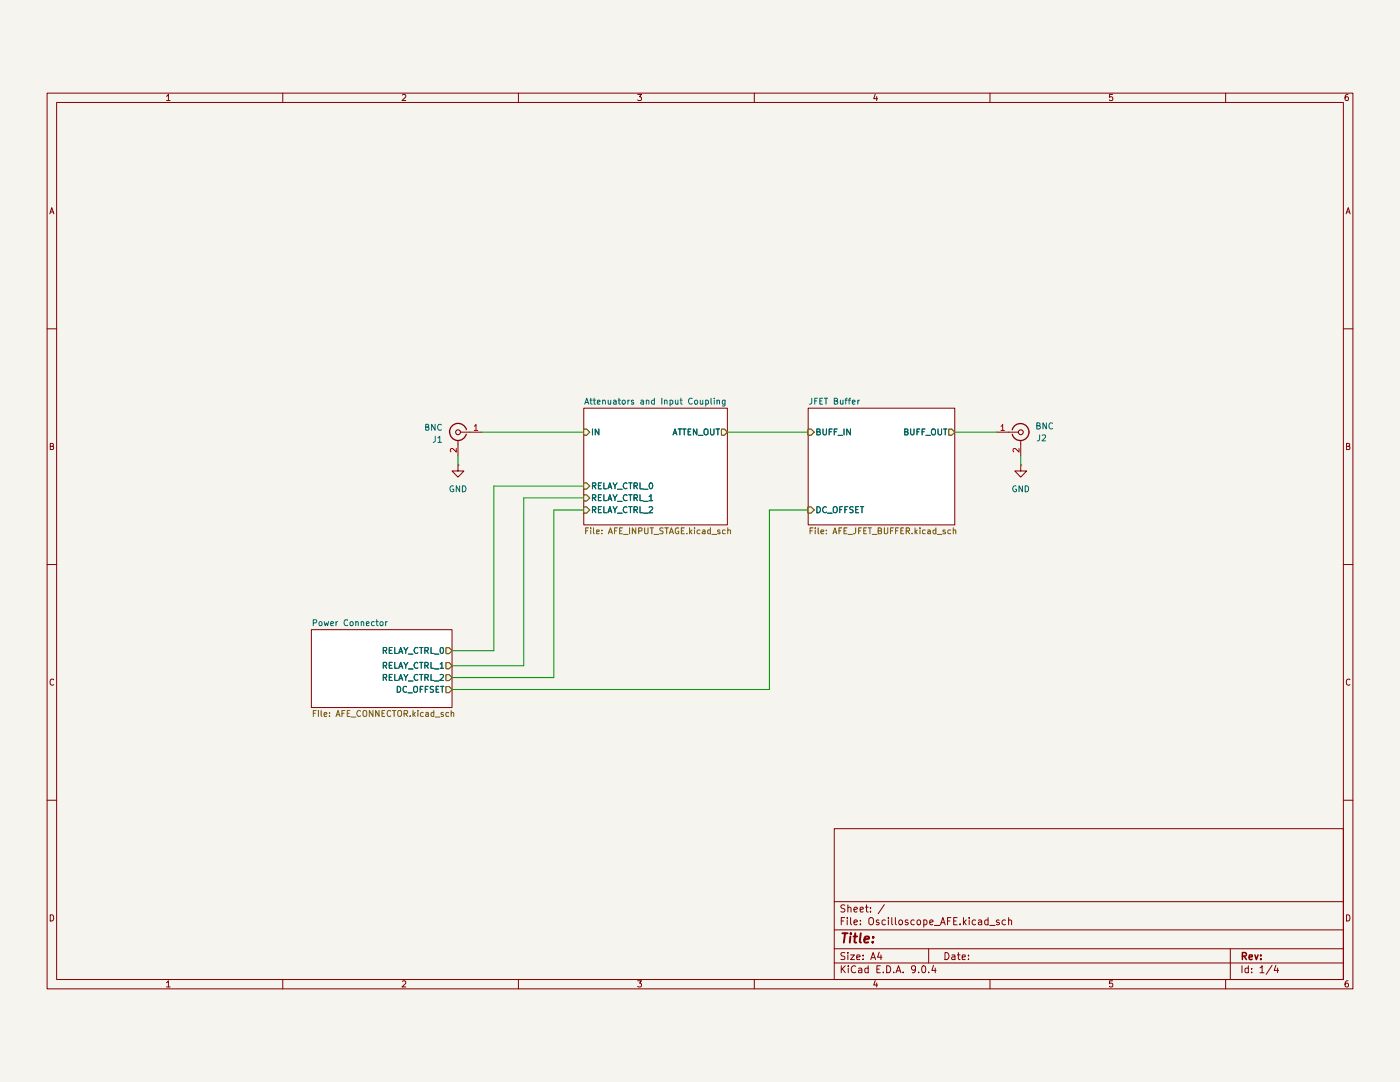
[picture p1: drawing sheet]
(kicad_sch
 (version 20250114)
 (generator "eeschema")
 (generator_version "9.0")
 (paper "A4")
 (lib_symbols
  (symbol "Connector:Conn_Coaxial"
   (pin_names
    (offset 1.016) (hide yes)) (exclude_from_sim no) (in_bom yes) (on_board yes)
   (property "Reference" "J" (at 0.254 3.048 0) (effects (font (size 1.27 1.27))))
   (property "Value" "Conn_Coaxial" (at 2.921 0 90) (effects (font (size 1.27 1.27))))
   (property "Footprint" "" (at 0 0 0) (effects (font (size 1.27 1.27)) (hide yes)))
   (property "Datasheet" "~" (at 0 0 0) (effects (font (size 1.27 1.27)) (hide yes)))
   (property "Description" "coaxial connector (BNC, SMA, SMB, SMC, Cinch/RCA, LEMO, ...)" (at 0 0 0) (effects (font (size 1.27 1.27)) (hide yes)))
   (symbol "Conn_Coaxial_0_1"
    (polyline (pts (xy -2.54 0) (xy -0.508 0)) (stroke (width 0) (type default)) (fill (type none)))
    (arc (start 1.778 0) (mid 0.222 -1.8079) (end -1.778 -0.508) (stroke (width 0.254) (type default)) (fill (type none)))
    (arc (start -1.778 0.508) (mid 0.2221 1.8084) (end 1.778 0) (stroke (width 0.254) (type default)) (fill (type none)))
    (circle (center 0 0) (radius 0.508) (stroke (width 0.2032) (type default)) (fill (type none)))
    (polyline (pts (xy 0 -2.54) (xy 0 -1.778)) (stroke (width 0) (type default)) (fill (type none))))
   (symbol "Conn_Coaxial_1_1"
    (pin passive line (at -5.08 0 0) (length 2.54) (name "In" (effects (font (size 1.27 1.27)))) (number "1" (effects (font (size 1.27 1.27)))))
    (pin passive line (at 0 -5.08 90) (length 2.54) (name "Ext" (effects (font (size 1.27 1.27)))) (number "2" (effects (font (size 1.27 1.27))))))
   (embedded_fonts no))
  (symbol "power:GND"
   (power)
   (pin_numbers (hide yes))
   (pin_names
    (offset 0) (hide yes)) (exclude_from_sim no) (in_bom yes) (on_board yes)
   (property "Reference" "#PWR" (at 0 -6.35 0) (effects (font (size 1.27 1.27)) (hide yes)))
   (property "Value" "GND" (at 0 -3.81 0) (effects (font (size 1.27 1.27))))
   (property "Footprint" "" (at 0 0 0) (effects (font (size 1.27 1.27)) (hide yes)))
   (property "Datasheet" "" (at 0 0 0) (effects (font (size 1.27 1.27)) (hide yes)))
   (property "Description" "Power symbol creates a global label with name \"GND\" , ground" (at 0 0 0) (effects (font (size 1.27 1.27)) (hide yes)))
   (symbol "GND_0_1"
    (polyline (pts (xy 0 0) (xy 0 -1.27) (xy 1.27 -1.27) (xy 0 -2.54) (xy -1.27 -1.27) (xy 0 -1.27)) (stroke (width 0) (type default)) (fill (type none))))
   (symbol "GND_1_1"
    (pin power_in line (at 0 0 270) (length 0) (name "~" (effects (font (size 1.27 1.27)))) (number "1" (effects (font (size 1.27 1.27))))))
   (embedded_fonts no)))
 (wire
  (pts (xy 216.535 86.995) (xy 216.535 88.9))
  (stroke (width 0) (type default)))
 (wire
  (pts (xy 97.155 86.995) (xy 97.155 88.9))
  (stroke (width 0) (type default)))
 (wire
  (pts (xy 111.125 95.885) (xy 123.825 95.885))
  (stroke (width 0) (type default)))
 (wire
  (pts (xy 104.775 128.27) (xy 95.885 128.27))
  (stroke (width 0) (type default)))
 (wire
  (pts (xy 95.885 131.445) (xy 111.125 131.445))
  (stroke (width 0) (type default)))
 (wire
  (pts (xy 95.885 136.525) (xy 163.195 136.525))
  (stroke (width 0) (type default)))
 (wire
  (pts (xy 95.885 133.985) (xy 117.475 133.985))
  (stroke (width 0) (type default)))
 (wire
  (pts (xy 117.475 98.425) (xy 117.475 133.985))
  (stroke (width 0) (type default)))
 (wire
  (pts (xy 102.235 81.915) (xy 123.825 81.915))
  (stroke (width 0) (type default)))
 (wire
  (pts (xy 117.475 98.425) (xy 123.825 98.425))
  (stroke (width 0) (type default)))
 (wire
  (pts (xy 202.565 81.915) (xy 211.455 81.915))
  (stroke (width 0) (type default)))
 (wire
  (pts (xy 163.195 98.425) (xy 163.195 136.525))
  (stroke (width 0) (type default)))
 (wire
  (pts (xy 163.195 98.425) (xy 171.45 98.425))
  (stroke (width 0) (type default)))
 (wire
  (pts (xy 111.125 95.885) (xy 111.125 131.445))
  (stroke (width 0) (type default)))
 (wire
  (pts (xy 154.305 81.915) (xy 171.45 81.915))
  (stroke (width 0) (type default)))
 (wire
  (pts (xy 104.775 93.345) (xy 104.775 128.27))
  (stroke (width 0) (type default)))
 (wire
  (pts (xy 104.775 93.345) (xy 123.825 93.345))
  (stroke (width 0) (type default)))
 (symbol
  (lib_id "Connector:Conn_Coaxial")
  (at 97.155 81.915 0)
  (mirror y)
  (unit 1)
  (exclude_from_sim no)
  (in_bom yes)
  (on_board yes)
  (dnp no)
  (property "Reference" "J1" (at 93.98 83.4783 0) (effects (font (size 1.27 1.27)) (justify left)))
  (property "Value" "BNC" (at 93.98 80.9383 0) (effects (font (size 1.27 1.27)) (justify left)))
  (property "Footprint" "BUF802:CONN_73100-0105_MOL" (at 97.155 81.915 0) (effects (font (size 1.27 1.27)) (hide yes)))
  (property "Datasheet" "~" (at 97.155 81.915 0) (effects (font (size 1.27 1.27)) (hide yes)))
  (property "Description" "coaxial connector (BNC, SMA, SMB, SMC, Cinch/RCA, LEMO, ...)" (at 97.155 81.915 0) (effects (font (size 1.27 1.27)) (hide yes)))
  (pin "1")
  (pin "2"))
 (symbol
  (lib_id "power:GND")
  (at 216.535 88.9 0)
  (unit 1)
  (exclude_from_sim no)
  (in_bom yes)
  (on_board yes)
  (dnp no)
  (property "Reference" "#PWR02" (at 216.535 95.25 0) (effects (font (size 1.27 1.27)) (hide yes)))
  (property "Value" "GND" (at 216.535 93.98 0) (effects (font (size 1.27 1.27))))
  (property "Footprint" "" (at 216.535 88.9 0) (effects (font (size 1.27 1.27)) (hide yes)))
  (property "Datasheet" "" (at 216.535 88.9 0) (effects (font (size 1.27 1.27)) (hide yes)))
  (property "Description" "Power symbol creates a global label with name \"GND\" , ground" (at 216.535 88.9 0) (effects (font (size 1.27 1.27)) (hide yes)))
  (pin "1"))
 (symbol
  (lib_id "power:GND")
  (at 97.155 88.9 0)
  (unit 1)
  (exclude_from_sim no)
  (in_bom yes)
  (on_board yes)
  (dnp no)
  (property "Reference" "#PWR01" (at 97.155 95.25 0) (effects (font (size 1.27 1.27)) (hide yes)))
  (property "Value" "GND" (at 97.155 93.98 0) (effects (font (size 1.27 1.27))))
  (property "Footprint" "" (at 97.155 88.9 0) (effects (font (size 1.27 1.27)) (hide yes)))
  (property "Datasheet" "" (at 97.155 88.9 0) (effects (font (size 1.27 1.27)) (hide yes)))
  (property "Description" "Power symbol creates a global label with name \"GND\" , ground" (at 97.155 88.9 0) (effects (font (size 1.27 1.27)) (hide yes)))
  (pin "1"))
 (symbol
  (lib_id "Connector:Conn_Coaxial")
  (at 216.535 81.915 0)
  (unit 1)
  (exclude_from_sim no)
  (in_bom yes)
  (on_board yes)
  (dnp no)
  (property "Reference" "J2" (at 220.98 83.185 0) (effects (font (size 1.27 1.27))))
  (property "Value" "BNC" (at 221.615 80.645 0) (effects (font (size 1.27 1.27))))
  (property "Footprint" "BUF802:CONN_73100-0105_MOL" (at 216.535 81.915 0) (effects (font (size 1.27 1.27)) (hide yes)))
  (property "Datasheet" "~" (at 216.535 81.915 0) (effects (font (size 1.27 1.27)) (hide yes)))
  (property "Description" "coaxial connector (BNC, SMA, SMB, SMC, Cinch/RCA, LEMO, ...)" (at 216.535 81.915 0) (effects (font (size 1.27 1.27)) (hide yes)))
  (pin "1")
  (pin "2"))
 (sheet
  (at 123.825 76.835)
  (size 30.48 24.765)
  (exclude_from_sim no)
  (in_bom yes)
  (on_board yes)
  (dnp no)
  (fields_autoplaced yes)
  (stroke (width 0.1524) (type solid))
  (fill (color 0 0 0 0.0000))
  (property "Sheetname" "Attenuators and Input Coupling" (at 123.825 76.1234 0) (effects (font (size 1.27 1.27)) (justify left bottom)))
  (property "Sheetfile" "AFE_INPUT_STAGE.kicad_sch" (at 123.825 102.1846 0) (effects (font (size 1.27 1.27)) (justify left top)))
  (pin "IN" input (at 123.825 81.915 180) (effects (font (size 1.27 1.27)) (justify left)))
  (pin "ATTEN_OUT" output (at 154.305 81.915 0) (effects (font (size 1.27 1.27)) (justify right)))
  (pin "RELAY_CTRL_0" input (at 123.825 93.345 180) (effects (font (size 1.27 1.27)) (justify left)))
  (pin "RELAY_CTRL_1" input (at 123.825 95.885 180) (effects (font (size 1.27 1.27)) (justify left)))
  (pin "RELAY_CTRL_2" input (at 123.825 98.425 180) (effects (font (size 1.27 1.27)) (justify left))))
 (sheet
  (at 171.45 76.835)
  (size 31.115 24.765)
  (exclude_from_sim no)
  (in_bom yes)
  (on_board yes)
  (dnp no)
  (fields_autoplaced yes)
  (stroke (width 0.1524) (type solid))
  (fill (color 0 0 0 0.0000))
  (property "Sheetname" "JFET Buffer" (at 171.45 76.1234 0) (effects (font (size 1.27 1.27)) (justify left bottom)))
  (property "Sheetfile" "AFE_JFET_BUFFER.kicad_sch" (at 171.45 102.1846 0) (effects (font (size 1.27 1.27)) (justify left top)))
  (pin "BUFF_IN" input (at 171.45 81.915 180) (effects (font (size 1.27 1.27)) (justify left)))
  (pin "BUFF_OUT" output (at 202.565 81.915 0) (effects (font (size 1.27 1.27)) (justify right)))
  (pin "DC_OFFSET" input (at 171.45 98.425 180) (effects (font (size 1.27 1.27)) (justify left))))
 (sheet
  (at 66.04 123.825)
  (size 29.845 16.51)
  (exclude_from_sim no)
  (in_bom yes)
  (on_board yes)
  (dnp no)
  (fields_autoplaced yes)
  (stroke (width 0.1524) (type solid))
  (fill (color 0 0 0 0.0000))
  (property "Sheetname" "Power Connector" (at 66.04 123.1134 0) (effects (font (size 1.27 1.27)) (justify left bottom)))
  (property "Sheetfile" "AFE_CONNECTOR.kicad_sch" (at 66.04 140.9196 0) (effects (font (size 1.27 1.27)) (justify left top)))
  (pin "DC_OFFSET" output (at 95.885 136.525 0) (effects (font (size 1.27 1.27)) (justify right)))
  (pin "RELAY_CTRL_0" output (at 95.885 128.27 0) (effects (font (size 1.27 1.27)) (justify right)))
  (pin "RELAY_CTRL_1" output (at 95.885 131.445 0) (effects (font (size 1.27 1.27)) (justify right)))
  (pin "RELAY_CTRL_2" output (at 95.885 133.985 0) (effects (font (size 1.27 1.27)) (justify right))))
 (sheet_instances
  (path ""
   (page "1")))
 (embedded_fonts no))
